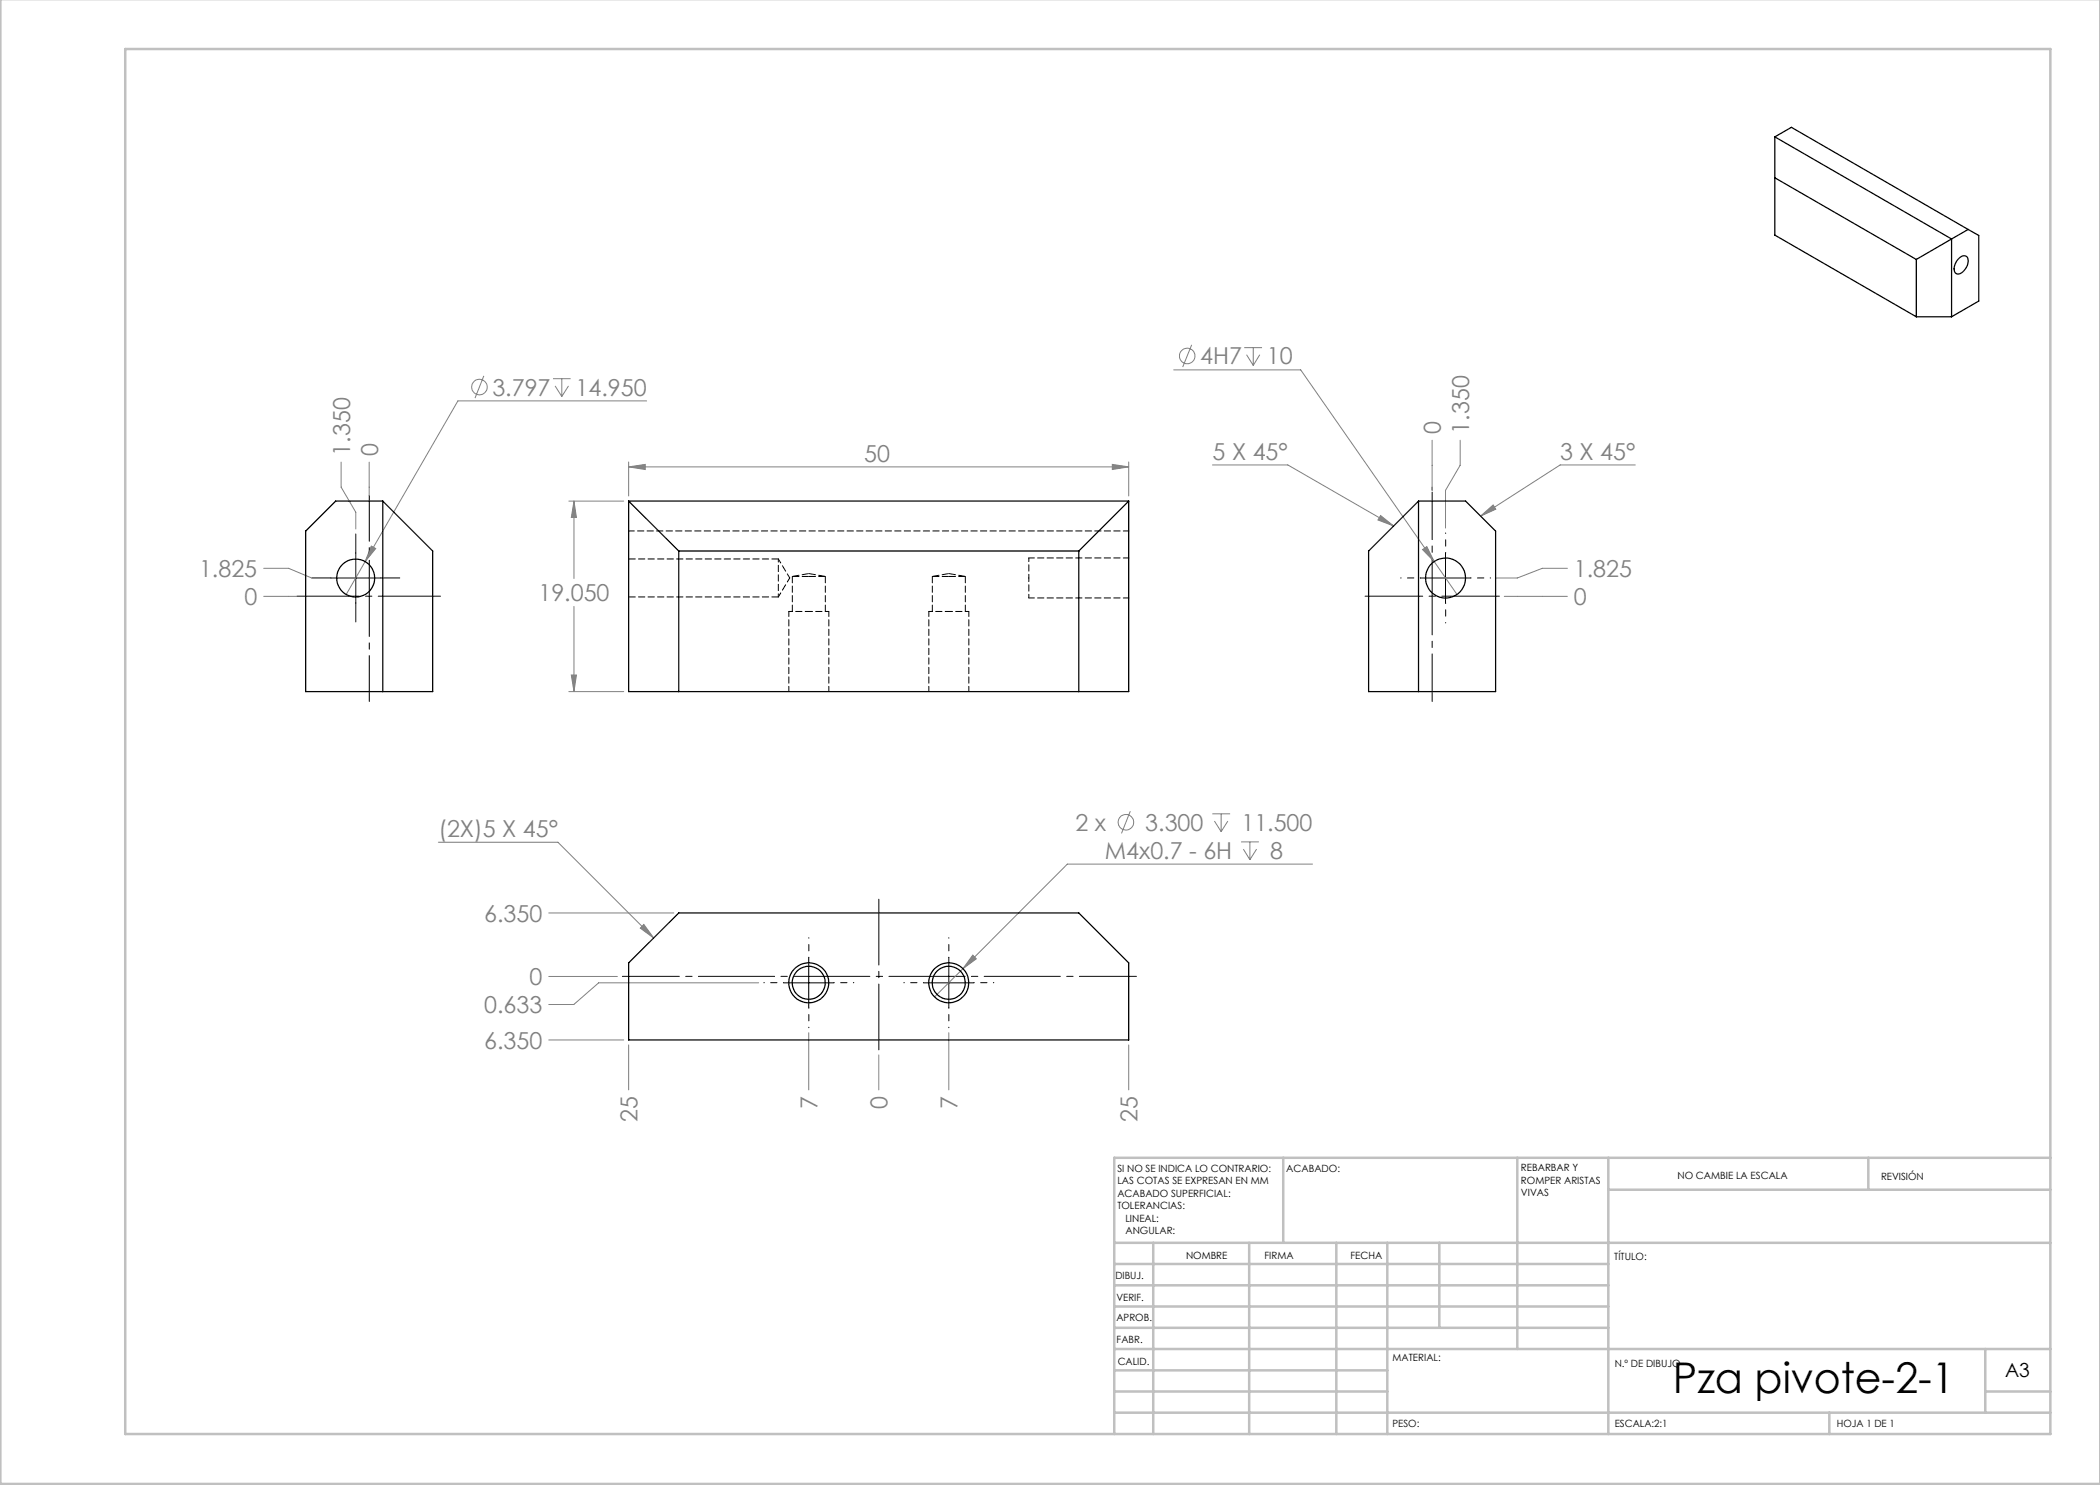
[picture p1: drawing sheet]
<svg xmlns="http://www.w3.org/2000/svg" width="420mm" height="297mm" viewBox="0 0 420 297" stroke-linecap="round" stroke-linejoin="round" font-family="sans-serif">
<g fill="none" stroke="#808080" stroke-width=".2">
<path d="M96.8 75.2l-1.8 4.4M110.6 75.7h3.5M111 77.2l1.4 2.1M112.4 75.7v3.6M113.7 77.2l-1.3 2.1M234.7 74h25.4l26.7 38.3M238.3 69l-1.8 4.4M248.8 69.5h3.6M249.3 70.9l1.3 2.2M250.6 69.5v3.6M252 70.9l-1.4 2.2M68.2 92.4v5l3 5v3.4"/>
<path d="M73.8 92.4v6.7M125.7 93.4l3.3-.5v1zM125.7 92.4v6.8M125.7 93.4h100M129.3 80.2h-37.7l-18.6 32.1M222.5 92.9l3.2 .5-3.2 .5zM225.7 92.4v6.8M242.5 93h15.1l21.1 12.2M286.4 88v10.1M292 88v5.1l-2.9 5v7.5M327.1 93h-15.1l-15.9 10.2M52.7 119.3h6.7"/>
<path d="M52.7 113.7h5l4.6 1.9M73 112.3l-3.7 6.6M74.3 109.2l.8 .5-2.1 2.6zM113.8 100.2h10.9M114.8 100.2l.5 3.3h-1zM114.8 100.2v15.5M276.1 103.1l2.6 2.1-3.1-1.2zM284.5 109.9l.9-.6 1.4 3zM286.8 112.3l4.6 6.6M296.1 103.2l2.5-2.2 .6 .8zM300.8 119.3h12.7M313.5 113.7h-5l-5 1.9h-4.4"/>
<path d="M113.8 138.3h10.9M114.3 135h1l-.5 3.3zM114.8 121.3v17M87.7 168.4h23.9l19.1 19.2M226.1 162.2l-1.8 4.5M242.5 162.8h3.5M242.9 164.2l1.3 2.1M244.2 162.8v3.5M245.6 164.2l-1.4 2.1M248.2 168.4h3.6M248.7 169.8l1.3 2.1M250 168.4v3.5"/>
<path d="M251.3 169.8l-1.3 2.1M262.5 172.8h-49l-20.9 20.9M109.7 195.3h13.8M109.7 182.6h25.1M128.8 184.9l1.9 2.7-2.6-2zM151.7 196.6h-32l-4.9 4.3h-5.1M192.6 193.7l-5.7 5.7M194.6 191l.7 .8-2.7 1.9zM109.7 208h15M125.7 209v9M161.7 206.5v11.5M175.8 211v7"/>
<path d="M189.8 206.5v11.5M225.7 209v9"/>
<circle cx="95.9" cy="77.4" r="1.56"/>
<circle cx="237.4" cy="71.2" r="1.56"/>
<circle cx="225.2" cy="164.5" r="1.55"/>
</g>
<path d="M73.9 99.1v41.2" fill="none" stroke="#000" stroke-width=".2" stroke-dasharray="15.2 1.3 1.3 1.3" stroke-dashoffset="6.1"/>
<path d="M88.1 119.2h-28.7" fill="none" stroke="#000" stroke-width=".2" stroke-dasharray="15.2 1.3 1.3 1.3" stroke-dashoffset="2.8"/>
<path d="M66.2 115.6h-3.8M71.2 110.6v-3.8M76.2 115.6h3.8M71.2 120.6v3.8" fill="none" stroke="#000" stroke-width=".2" stroke-dasharray="15.2 1.3 1.3 1.3"/>
<path d="M124.5 195.3h102.8" fill="none" stroke="#000" stroke-width=".2" stroke-dasharray="15.2 1.3 1.3 1.3" stroke-dashoffset="3.8"/>
<path d="M175.8 210v-30.2" fill="none" stroke="#000" stroke-width=".2" stroke-dasharray="15.2 1.3 1.3 1.3" stroke-dashoffset="2.1"/>
<path d="M284.1 115.6h-4M289.1 110.6v-4M294.1 115.6h4M289.1 120.6v4M156.8 196.5h-4M161.8 191.5v-4M166.8 196.5h4M184.8 196.5h-4M189.8 191.5v-4M194.8 196.5h4M161.8 201.5v4M189.8 201.5v4" fill="none" stroke="#000" stroke-width=".2" stroke-dasharray="15.2 1.3 1.3 1.3" stroke-dashoffset="15.1"/>
<path d="M286.4 140.3v-41.9" fill="none" stroke="#000" stroke-width=".2" stroke-dasharray="15.2 1.3 1.3 1.3" stroke-dashoffset="5.7"/>
<path d="M299.9 119.2h-26.9" fill="none" stroke="#000" stroke-width=".2" stroke-dasharray="15.2 1.3 1.3 1.3" stroke-dashoffset="3.7"/>
<path d="M66.1 115.6h10M71.2 110.6v10M284.1 115.6h10M289.1 110.6v10M156.7 196.6h10.1M161.7 191.6v10M184.7 196.6h10M189.8 191.6v10" fill="none" stroke="#000" stroke-width=".2"/>
<g fill="none" stroke="#c0c0c0" stroke-width=".5">
<path d="M.1 -.1v296.9h419.9M25 9.8h385.1v277h-385.1zM256.6 231.6v17M303.5 231.6v38.2M321.7 231.6v55.2M321.7 237.9h88.4M373.7 231.6v6.3M410.1 231.6h-187.3v55.2M222.8 248.6h187.3M222.8 257.1h98.9M222.8 252.8h98.9M230.6 248.6v38.2"/>
<path d="M249.8 248.6v38.2M267.3 248.6v38.2M277.5 248.6v38.2M287.9 248.6v17M222.8 265.6h98.9M222.8 261.3h98.9M222.8 278.3h54.7M222.8 274.1h54.7M222.8 269.8h187.3M397.1 278.3h13M397.1 269.8v12.7M222.8 282.5h187.3"/>
<path d="M365.9 282.5v4.3"/>
</g>
<g fill="#808080">
<path d="M114.3 135h1l-.5 3.3zM114.8 100.2l.5 3.3h-1zM194.6 191l-2 2.7 2.7-1.9zM128.8 184.9l1.9 2.7-2.6-2zM284.5 109.9l2.3 2.4-1.4-3zM296.1 103.2l2.5-2.2 .6 .8zM276.1 103.1l2.6 2.1-3.1-1.2zM74.3 109.2l-1.3 3.1 2.1-2.6z"/>
<path d="M125.7 93.4l3.3-.5v1zM222.5 92.9l3.2 .5-3.2 .5z"/>
</g>
<g fill="none" stroke="#000" stroke-width=".25">
<path d="M355 35.6l28.3 16.3M355 27.4v19.6l28.3 16.4M355 27.4l35.3 20.4M355 27.4l3.3-1.9 35.3 20.4M383.3 51.9v11.5M390.3 47.8l-7 4.1M390.3 47.8v15.6M391.8 51.7a.99 .99 0 0 1 1.3-.5 .99 .99 0 0 1 .5 1.3 2.52 2.52 0 0 1-2.2 2.3 1.2 1.2 0 0 1-.5-1.7l.4-.8zM393.6 45.9l2.1 1.2v13.1l-5.4 3.2M393.6 45.9l-3.3 1.9M383.3 63.4h7M61.1 106.2l6-6h9.5l9.9 10v28.1h-25.4z"/>
<path d="M76.6 100.2v38.1M125.7 100.2l10 10M125.7 100.2h100M125.7 100.2v38.1h100v-38.1M135.7 110.2h80.1M135.7 110.2v28.1M215.8 110.2v28.1M225.7 100.2l-9.9 10M283.7 100.2h9.4l6 6v32.1h-25.4v-28.1zM283.7 100.2v38.1M125.7 192.6l10-10h80.1l9.9 10v15.4h-100z"/>
<circle cx="71.1" cy="115.6" r="3.8"/>
<circle cx="289.1" cy="115.6" r="4"/>
<circle cx="161.7" cy="196.5" r="4"/>
<circle cx="161.8" cy="196.5" r="3.3"/>
<circle cx="189.7" cy="196.6" r="4"/>
<circle cx="189.7" cy="196.6" r="3.3"/>
</g>
<path d="M205.8 115.6v4M205.8 111.6v4M161.8 122.3h-4M165.8 122.3h-4M189.8 122.3h-4M193.8 122.3h-4" fill="none" stroke="#000" stroke-width=".2" stroke-dasharray="1.3 .6" stroke-dashoffset=".5"/>
<path d="M161.8 115.3h-3.3M161.8 114.7l-3.3 .6M165.1 115.3h-3.3M165.1 115.3l-3.3-.6M189.8 115.3h-3.3M189.8 114.7l-3.3 .6M193.1 115.3h-3.3M193.1 115.3l-3.3-.6" fill="none" stroke="#000" stroke-width=".2" stroke-dasharray="1.3 .6" stroke-dashoffset="-.1"/>
<path d="M155.7 119.4v-7.6" fill="none" stroke="#000" stroke-width=".2" stroke-dasharray="1.3 .6" stroke-dashoffset=".6"/>
<path d="M125.8 106.2h100M205.8 119.6h20M225.8 111.6h-20" fill="none" stroke="#000" stroke-width=".2" stroke-dasharray="1.3 .6" stroke-dashoffset=".2"/>
<path d="M155.7 119.4l2.2-3.8M157.9 115.6l-2.2-3.8M157.8 122.3v16M165.8 138.3v-16M185.8 122.3v16M193.8 138.3v-16" fill="none" stroke="#000" stroke-width=".2" stroke-dasharray="1.3 .6" stroke-dashoffset=".3"/>
<path d="M125.8 119.4h29.9M155.7 111.8h-29.9M158.5 115.3v7M186.5 115.3v7M165.1 122.3v-7M193.1 122.3v-7" fill="none" stroke="#000" stroke-width=".2" stroke-dasharray="1.3 .6"/>
<text font-size="8.5" x="334.6" y="278.5">Pza pivote-2-1</text>
<g font-size="4.7" fill="#808080">
<text x="240" y="72.9">4H7</text>
<text x="253.4" y="72.9">10</text>
<text x="98.5" y="79.1">3.797</text>
<text x="115.1" y="79.1">14.950</text>
<text x="288.2" y="86.7" transform="rotate(-90 288.2 86.7)">0</text>
<text x="293.8" y="86.7" transform="rotate(-90 293.8 86.7)">1.350</text>
<text x="70" y="91.1" transform="rotate(-90 70 91.1)">1.350</text>
<text x="75.6" y="91.1" transform="rotate(-90 75.6 91.1)">0</text>
<text x="172.8" y="92.4">50</text>
<text x="242.5" y="92">5 X 45°</text>
<text x="312" y="92">3 X 45°</text>
<text x="39.8" y="115.4">1.825</text>
<text x="314.8" y="115.4">1.825</text>
<text x="48.9" y="121">0</text>
<text x="107.7" y="120.2">19.050</text>
<text x="314.8" y="121">0</text>
<text x="87.7" y="167.4">(2X)5 X 45°</text>
<text x="215.1" y="166.1">2 x</text>
<text x="229.1" y="166.1">3.300</text>
<text x="248.3" y="166.1">11.500</text>
<text x="221" y="171.8">M4x0.7 - 6H</text>
<text x="254" y="171.8">8</text>
<text x="96.8" y="184.3">6.350</text>
<text x="105.9" y="197">0</text>
<text x="96.8" y="202.7">0.633</text>
<text x="96.8" y="209.7">6.350</text>
<text x="163.5" y="221.9" transform="rotate(-90 163.5 221.9)">7</text>
<text x="177.5" y="221.9" transform="rotate(-90 177.5 221.9)">0</text>
<text x="191.5" y="221.9" transform="rotate(-90 191.5 221.9)">7</text>
<text x="127.5" y="224.4" transform="rotate(-90 127.5 224.4)">25</text>
<text x="227.5" y="224.4" transform="rotate(-90 227.5 224.4)">25</text>
</g>
<text font-size="3.9" x="401" y="275.4">A3</text>
<g font-size="2">
<text x="223.5" y="234.4">SI NO SE INDICA LO CONTRARIO:</text>
<text x="223.5" y="236.9">LAS COTAS SE EXPRESAN EN MM</text>
<text x="223.5" y="239.4">ACABADO SUPERFICIAL:</text>
<text x="257.2" y="234.4">ACABADO:</text>
<text x="304.2" y="234.3">REBARBAR Y</text>
<text x="304.2" y="236.8">ROMPER ARISTAS</text>
<text x="304.2" y="239.3">VIVAS</text>
<text x="335.5" y="235.8">NO CAMBIE LA ESCALA</text>
<text x="376.2" y="236">REVISIÓN</text>
<text x="223.5" y="241.9">TOLERANCIAS:</text>
<text x="225.1" y="244.4">LINEAL:</text>
<text x="225.1" y="246.9">ANGULAR:</text>
<text x="237.2" y="251.8">NOMBRE</text>
<text x="252.9" y="251.7">FIRMA</text>
<text x="270.1" y="251.7">FECHA</text>
<text x="223.1" y="255.9">DIBUJ.</text>
<text x="322.8" y="252">TÍTULO:</text>
<text x="223.3" y="260.1">VERIF.</text>
<text x="223.3" y="264.2">APROB.</text>
<text x="223.3" y="268.6">FABR.</text>
<text x="223.5" y="272.9">CALID.</text>
<text x="278.5" y="272.3">MATERIAL:</text>
<text x="323" y="273.4">N.º DE DIBUJO</text>
<text x="278.5" y="285.3">PESO:</text>
<text x="323" y="285.4">ESCALA:2:1</text>
<text x="367.4" y="285.4">HOJA 1 DE 1</text>
</g>
</svg>
